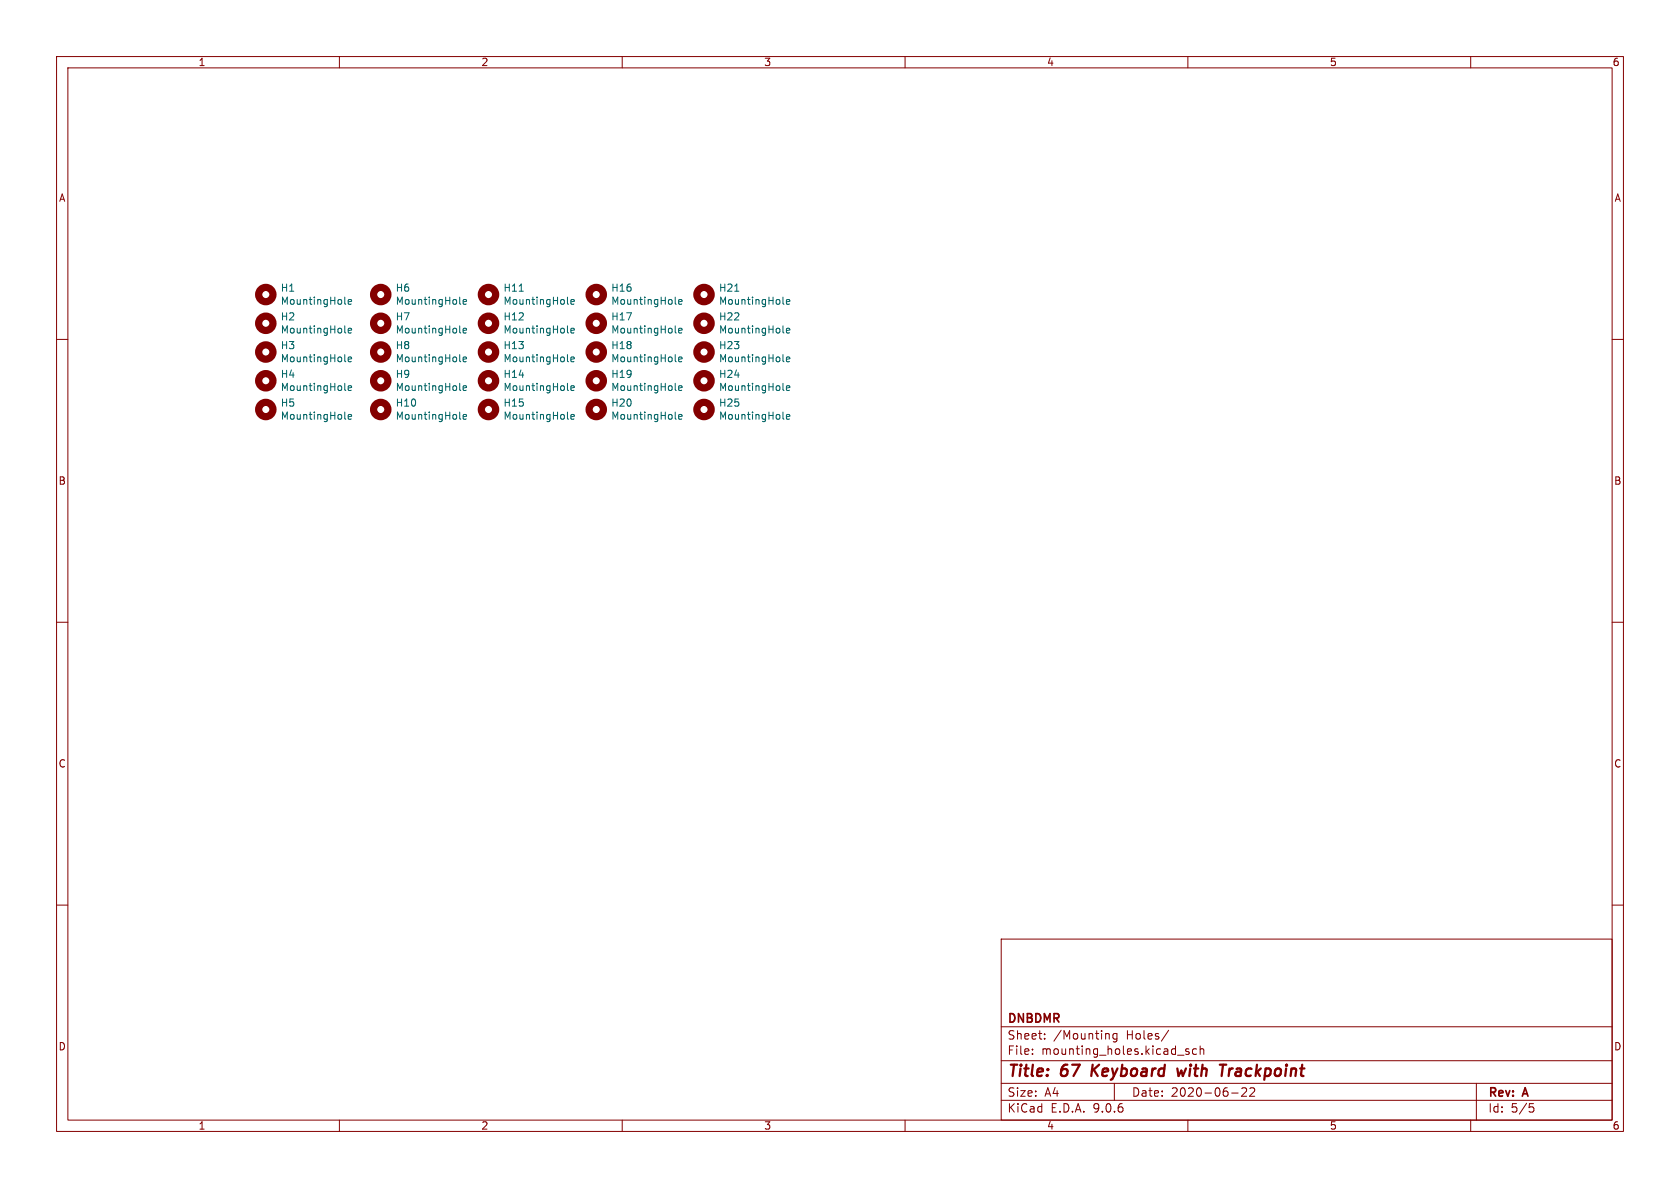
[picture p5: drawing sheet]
<svg xmlns="http://www.w3.org/2000/svg" width="297mm" height="210mm" viewBox="0 0 297 210" stroke-linecap="round" stroke-linejoin="round" font-family="sans-serif">
<g fill="none" stroke="#840000" stroke-width=".18">
<path d="M10 10h277v190h-277zM12 12h273v186h-273zM60 10v2M110 10v2M160 10v2M210 10v2M260 10v2M10 60h2M285 60h2M10 110h2M285 110h2M10 160h2"/>
<path d="M177 166h108v32h-108zM285 160h2M60 198v2M110 198v2M160 198v2M177 194.5h108M177 191.5h108M177 187.5h108M177 181.5h108M182.5 186.3v.1M182.5 185.5v.1M184.7 183.6v.1"/>
<path d="M184.7 182.8v.1M195.9 182.7l.2 .2v.8M197 191.5v3M197.5 182.7v1.2l-.3 .3-.4-.1M197.5 182.8l-.5-.1-.3 .3v.4l.2 .2h.6M206.6 182.1l-1.3 2M208.2 186.5h1.1M210 198v2M210.2 185.5l-.4-.1-.2 .2 .1 .2 .5 .2v.3h-.6M211.5 185.5l-.4-.1-.3 .3v.4l.2 .2h.5M212.2 185.5l.2-.1 .3 .1 .1 .9M212.2 184.9v1.5"/>
<path d="M217.7 193.2h1.2M220.3 192.4v.5l-.8 .9h.9M221.7 192.4v.5l-.8 .9h.9M260 198v2M261 191.5v6.5M270.4 195.1h.7M270.5 195.7h.4l.3 .3-.2 .5-.5 .1"/>
</g>
<path d="M193.2 188.2l-.3 2M194.3 188.2l-1.3 1.2M208.1 188.9l.2 1.3 .5-.9 .3 .9 .6-1.3M215.6 188.2h1.2M217.4 188.9l-.2 1.3M217.8 188.9l-.5 .4" fill="none" stroke="#840000" stroke-width=".4"/>
<g fill="none" stroke="#840000" stroke-width="1.3">
<circle cx="47" cy="52.1" r="1.27"/>
<circle cx="47" cy="57.1" r="1.27"/>
<circle cx="67.3" cy="52.1" r="1.27"/>
<circle cx="67.3" cy="57.1" r="1.27"/>
<circle cx="86.4" cy="52.1" r="1.27"/>
<circle cx="86.4" cy="57.1" r="1.27"/>
<circle cx="105.4" cy="57.1" r="1.27"/>
<circle cx="105.4" cy="52.1" r="1.27"/>
<circle cx="124.5" cy="57.1" r="1.27"/>
<circle cx="124.5" cy="52.1" r="1.27"/>
<circle cx="47" cy="62.2" r="1.27"/>
<circle cx="47" cy="72.4" r="1.27"/>
<circle cx="47" cy="67.3" r="1.27"/>
<circle cx="67.3" cy="72.4" r="1.27"/>
<circle cx="67.3" cy="67.3" r="1.27"/>
<circle cx="67.3" cy="62.2" r="1.27"/>
<circle cx="86.4" cy="72.4" r="1.27"/>
<circle cx="86.4" cy="62.2" r="1.27"/>
<circle cx="86.4" cy="67.3" r="1.27"/>
<circle cx="105.4" cy="72.4" r="1.27"/>
<circle cx="105.4" cy="62.2" r="1.27"/>
<circle cx="105.4" cy="67.3" r="1.27"/>
<circle cx="124.5" cy="67.3" r="1.27"/>
<circle cx="124.5" cy="62.2" r="1.27"/>
<circle cx="124.5" cy="72.4" r="1.27"/>
</g>
<g fill="none" stroke="#006464" stroke-width=".18">
<path d="M60.9 58.7l.2 .2M60.9 53.6l.2 .2M61.6 58.4l.6-.1-.1-.2-.4-.1-.1 .2v.6h.5M61.6 53.4l.6-.2-.1-.2-.4-.1-.1 .2v.6h.5M81.3 53.6l.2 .2M81.3 58.7l.2 .2M81.9 53.4l.6-.2-.1-.2-.3-.1-.2 .2v.6h.5M81.9 58.4l.6-.1-.1-.2-.3-.1-.2 .2v.6h.5M91.8 51.5h.7M100.3 58.7l.2 .2M100.3 53.6l.2 .2M100.9 53.4l.6-.2v-.2l-.4-.1-.2 .2 .1 .6h.5"/>
<path d="M100.9 58.4l.6-.1v-.2l-.4-.1-.2 .2 .1 .6h.5M119.4 53.6l.2 .2M119.4 58.7l.2 .2M120 53.4l.6-.2-.1-.2-.3-.1-.2 .2v.6h.5M120 58.4l.6-.1-.1-.2-.3-.1-.2 .2v.6h.5M129.9 51.5h.7M138.4 53.6l.2 .2M138.4 58.7l.2 .2M139 53.4l.6-.2v-.2l-.4-.1-.2 .2 .1 .6h.5M139 58.4l.6-.1v-.2l-.4-.1-.2 .2 .1 .6h.5M60.9 73.9l.2 .2M60.9 68.9l.2 .1"/>
<path d="M60.9 63.8l.2 .2M61.6 68.6l.6-.1-.1-.3h-.4l-.1 .2v.6h.5M61.6 73.7l.6-.1-.1-.3h-.4l-.1 .1v.7h.5M61.6 63.5l.6-.1-.1-.2-.4-.1-.1 .2v.6h.5M81.3 68.9l.2 .1M81.3 63.8l.2 .2M81.3 73.9l.2 .2M81.9 68.6l.6-.1-.1-.3h-.3l-.2 .2v.6h.5M81.9 63.5l.6-.1-.1-.2-.3-.1-.2 .2v.6h.5M81.9 73.7l.6-.1-.1-.3h-.3l-.2 .1v.7h.5M100.3 73.9l.2 .2M100.3 68.9l.2 .1"/>
<path d="M100.3 63.8l.2 .2M100.9 68.6l.6-.1v-.3h-.4l-.2 .2 .1 .6h.5M100.9 73.7l.6-.1v-.3h-.4l-.2 .1 .1 .7h.5M100.9 63.5l.6-.1v-.2l-.4-.1-.2 .2 .1 .6h.5M119.4 73.9l.2 .2M119.4 68.9l.2 .1M119.4 63.8l.2 .2M120 68.6l.6-.1-.1-.3h-.3l-.2 .2v.6h.5M120 73.7l.6-.1-.1-.3h-.3l-.2 .1v.7h.5M120 63.5l.6-.1-.1-.2-.3-.1-.2 .2v.6h.5M138.4 73.9l.2 .2M138.4 68.9l.2 .1"/>
<path d="M138.4 63.8l.2 .2M139 68.6l.6-.1v-.3h-.4l-.2 .2 .1 .6h.5M139 73.7l.6-.1v-.3h-.4l-.2 .1 .1 .7h.5M139 63.5l.6-.1v-.2l-.4-.1-.2 .2 .1 .6h.5"/>
</g>
<g font-size="2.8" fill="#840000">
<text x="178" y="190.9">Title:</text>
<text x="187.7" y="190.9">67</text>
<text x="193.8" y="190.9">Keyboard</text>
<text x="209.8" y="190.9">with</text>
<text x="218.2" y="190.9">Trackpoint</text>
</g>
<g font-size="2.1" fill="#840000">
<text x="178" y="184">Sheet:</text>
<text x="178" y="181.2">DNBDMR</text>
<text x="186.2" y="184">/Mounting</text>
<text x="199.2" y="184">Holes/</text>
<text x="178" y="186.7">File:</text>
<text x="184.1" y="186.7">mounting_holes.kicad_sch</text>
<text x="178" y="196.9">KiCad</text>
<text x="178" y="194.1">Size:</text>
<text x="184.7" y="194.1">A4</text>
<text x="185.7" y="196.9">E.D.A.</text>
<text x="193.3" y="196.9">9.0.6</text>
<text x="200" y="194.1">Date:</text>
<text x="207" y="194.1">2020-06-22</text>
<text x="263" y="194.3">Rev:</text>
<text x="263" y="196.9">Id:</text>
<text x="267.1" y="196.9">5/5</text>
<text x="269.4" y="194.3">A</text>
</g>
<g font-size="1.8" fill="#840000">
<text x="35" y="11.9">1</text>
<text x="85" y="11.9">2</text>
<text x="135" y="11.9">3</text>
<text x="185" y="11.9">4</text>
<text x="235" y="11.9">5</text>
<text x="285" y="11.9">6</text>
<text x="10.3" y="35.9">A</text>
<text x="285.3" y="35.9">A</text>
<text x="10.3" y="85.9">B</text>
<text x="285.3" y="85.9">B</text>
<text x="10.3" y="135.9">C</text>
<text x="285.3" y="135.9">C</text>
<text x="10.3" y="185.9">D</text>
<text x="285.3" y="185.9">D</text>
<text x="35" y="199.9">1</text>
<text x="85" y="199.9">2</text>
<text x="135" y="199.9">3</text>
<text x="185" y="199.9">4</text>
<text x="235" y="199.9">5</text>
<text x="285" y="199.9">6</text>
</g>
<g font-size="1.8" fill="#006464">
<text x="49.5" y="51.8">H1</text>
<text x="69.9" y="51.8">H6</text>
<text x="88.9" y="51.8">H11</text>
<text x="108" y="51.8">H16</text>
<text x="127" y="51.8">H21</text>
<text x="49.5" y="54.1">MountingHole</text>
<text x="49.5" y="56.8">H2</text>
<text x="49.5" y="59.2">MountingHole</text>
<text x="69.9" y="54.1">MountingHole</text>
<text x="69.9" y="56.8">H7</text>
<text x="69.9" y="59.2">MountingHole</text>
<text x="88.9" y="56.8">H12</text>
<text x="88.9" y="59.2">MountingHole</text>
<text x="88.9" y="54.1">MountingHole</text>
<text x="108" y="56.8">H17</text>
<text x="108" y="54.1">MountingHole</text>
<text x="108" y="59.2">MountingHole</text>
<text x="127" y="56.8">H22</text>
<text x="127" y="54.1">MountingHole</text>
<text x="127" y="59.2">MountingHole</text>
<text x="49.5" y="61.9">H3</text>
<text x="49.5" y="64.2">MountingHole</text>
<text x="69.9" y="61.9">H8</text>
<text x="69.9" y="64.2">MountingHole</text>
<text x="88.9" y="61.9">H13</text>
<text x="88.9" y="64.2">MountingHole</text>
<text x="108" y="61.9">H18</text>
<text x="108" y="64.2">MountingHole</text>
<text x="127" y="61.9">H23</text>
<text x="127" y="64.2">MountingHole</text>
<text x="49.5" y="67">H4</text>
<text x="49.5" y="69.3">MountingHole</text>
<text x="69.9" y="67">H9</text>
<text x="69.9" y="69.3">MountingHole</text>
<text x="88.9" y="67">H14</text>
<text x="88.9" y="69.3">MountingHole</text>
<text x="108" y="67">H19</text>
<text x="108" y="69.3">MountingHole</text>
<text x="127" y="67">H24</text>
<text x="127" y="69.3">MountingHole</text>
<text x="49.5" y="72.1">H5</text>
<text x="49.5" y="74.4">MountingHole</text>
<text x="69.9" y="72.1">H10</text>
<text x="69.9" y="74.4">MountingHole</text>
<text x="88.9" y="72.1">H15</text>
<text x="88.9" y="74.4">MountingHole</text>
<text x="108" y="72.1">H20</text>
<text x="108" y="74.4">MountingHole</text>
<text x="127" y="72.1">H25</text>
<text x="127" y="74.4">MountingHole</text>
</g>
</svg>
